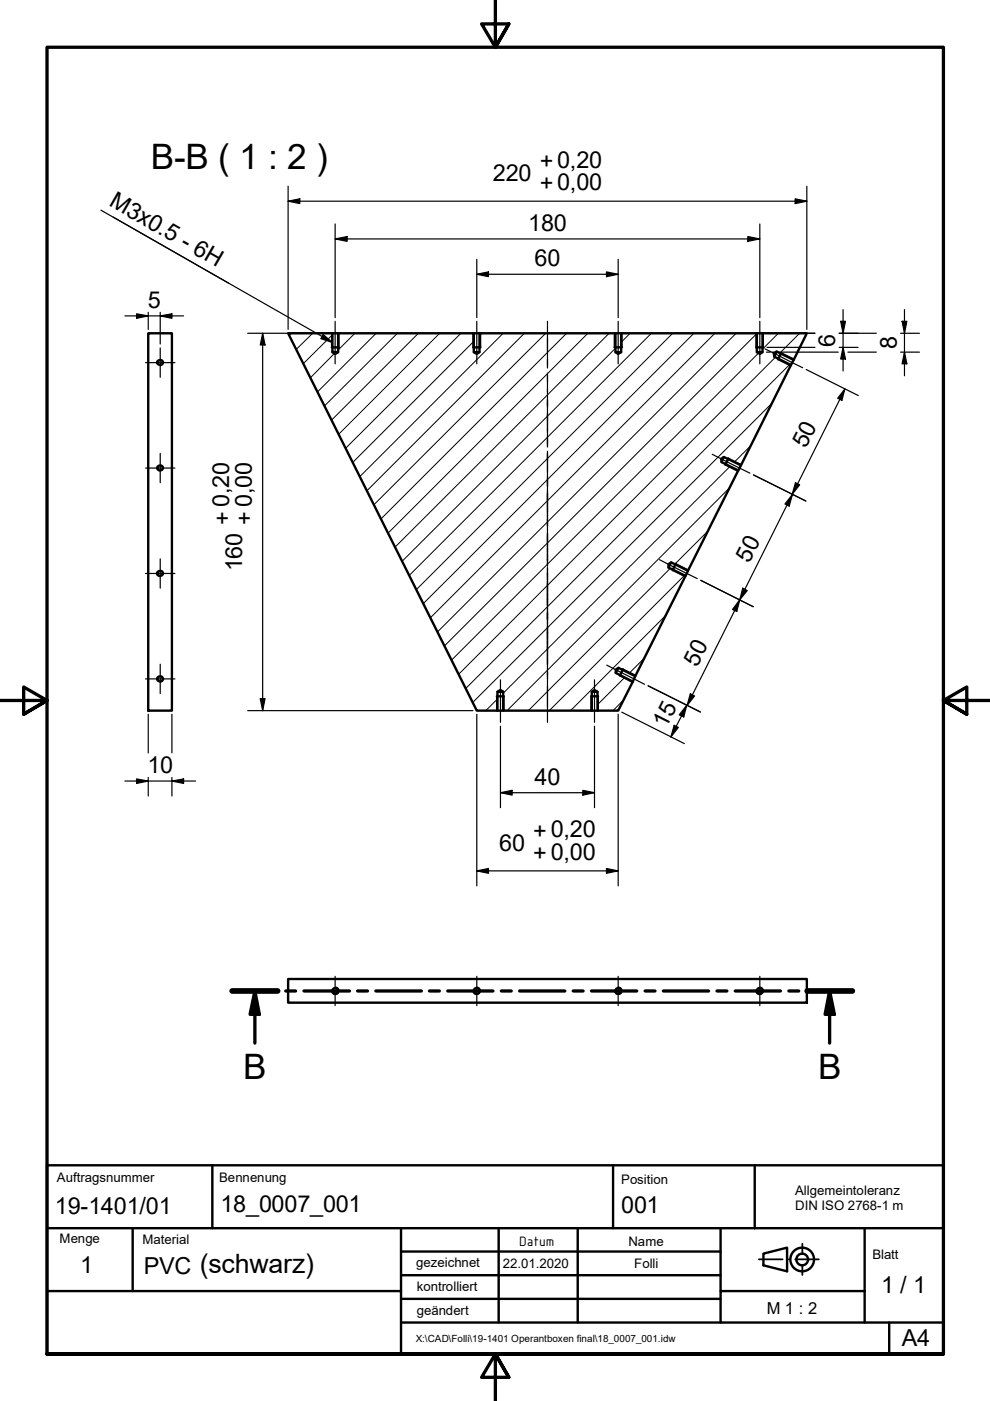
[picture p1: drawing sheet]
<svg xmlns="http://www.w3.org/2000/svg" width="210mm" height="297mm" viewBox="0 0 210 297" stroke-linecap="round" stroke-linejoin="round" font-family="sans-serif">
<!-- layer: Schraffur (ISO) -->
<g fill="none" stroke="#000" stroke-width=".21">
<path d="M61.8 70.7l-.5 .4M66.3 70.7l-3.5 3.4M70.5 71l-6.2 6.1M70.9 74.9l-5.1 5.2M75.2 70.7l-3.5 3.5M79.8 70.7l-12.5 12.4M84.3 70.7l-15.5 15.4M88.7 70.7l-18.4 18.4M93.2 70.7l-21.4 21.4M97.7 70.7l-24.4 24.3M100.5 72.4l-25.7 25.6M102.2 70.7l-.5 .5"/>
<path d="M106.7 70.7l-30.4 30.4M111.2 70.7l-33.4 33.4M115.7 70.7l-36.5 36.3M120.1 70.7l-39.3 39.3M124.7 70.7l-42.4 42.3M129.2 70.7l-45.4 45.3M130.5 73.8l-45.2 45.2M133.6 70.7l-1.9 1.9M138.1 70.7l-51.4 51.3M142.6 70.7l-54.3 54.3M147.1 70.7l-57.4 57.3M151.6 70.7l-60.4 60.3"/>
<path d="M156.1 70.7l-63.3 63.3M160.5 70.7l-66.3 66.3M160.8 74.9l-65 65M164.4 75.7l-67.2 67.3M165 70.7l-3.3 3.3M167.4 77.3l-68.7 68.7M169.5 70.7l-4.1 4.2M154.7 98.9l-48 48.1M159.1 94.5l-3.4 3.5M163.6 85.5l-63.4 63.5M150.2 112.5l-7.1 7.1M154.6 103.5l-47.1 47.2"/>
<path d="M136.7 139.4l-3.3 3.3M141.2 130.5l-20.2 20.2M142.1 120.5l-30.1 30.2M145.1 122l-28.6 28.7M105.5 148.2l-2.5 2.5M132.2 148.4l-2.2 2.3M132.5 143.6l-5.8 5.8"/>
</g>
<!-- layer: Sichtbar (ISO) -->
<g fill="none" stroke="#000" stroke-width=".51">
<path d="M31.4 70.7h5v80h-5zM61.1 70.7h9.4v4l.6 .3 .6-.3v-4h28.8v4l.6 .3 .6-.3v-4h28.8v4l.6 .3 .6-.3v-4h28.8v4l.6 .3 .6-.3v-4h9.4l-2.8 5.6-3.6-1.8-.6 .4v.7l3.6 1.8-10.6 21.3-3.6-1.8-.6 .4 .1 .7 3.5 1.7-10.6 21.3-3.6-1.8-.6 .4v.7l3.7 1.8-10.7 21.3-3.6-1.8-.5 .4v.7l3.6 1.8-3.1 6.2h-4.4v-4l-.7-.4-.5 .4v4h-18.8v-4l-.6-.4-.6 .4v4h-4.4zM70.4 73.6h1.4M70.5 74.7h1.2M70.5 70.7h1.2M100.3 73.6h1.6M100.5 74.7h1.2M100.5 70.7h1.2M130.3 73.6h1.5M130.5 74.7h1.2M130.5 70.7h1.2M160.3 73.6h1.5"/>
<path d="M160.5 74.7h1.2M160.5 70.7h1.2M164.7 74.5l-.6 1.1M165.6 74.9l-.6 1.3M168.3 76.3l-.6 1.1M153.5 96.9l-.5 1.1M154.4 97.2l-.6 1.3M157.1 98.7l-.6 1M142.3 119.2l-.6 1.1M143.3 119.6l-.7 1.3M145.9 121l-.5 1.1M105.3 147.6h1.5"/>
<path d="M105.5 150.7h1.2M105.5 146.7h1.2M125.3 147.6h1.5M125.5 150.7h1.2M125.5 146.7h1.2M131.1 141.6l-.5 1.1M132.1 141.9l-.7 1.3M134.7 143.4l-.5 1.1M61.1 207.6h110v5h-110z"/>
<circle cx="33.9" cy="76.9" r=".58"/>
<circle cx="33.9" cy="99.2" r=".58"/>
<circle cx="33.9" cy="121.6" r=".58"/>
<circle cx="33.9" cy="144" r=".6"/>
<circle cx="71.1" cy="210.1" r=".6"/>
<circle cx="101.1" cy="210.1" r=".6"/>
<circle cx="131.1" cy="210.1" r=".6"/>
<circle cx="161.1" cy="210.1" r=".6"/>
</g>
<!-- layer: Sichtbar schmal (ISO) -->
<g fill="none" stroke="#000" stroke-width=".38">
<path d="M70.4 70.7v2.9M71.8 70.7v2.9M100.3 70.7v2.9M101.9 70.7v2.9M130.3 70.7v2.9M131.8 70.7v2.9M160.3 70.7v2.9M161.8 70.7v2.9M165 76.2l2.6 1.3M165.6 74.9l2.7 1.3M153.8 98.5l2.7 1.4M154.4 97.2l2.7 1.3"/>
<path d="M143.3 119.6l2.6 1.3M142.6 120.9l2.7 1.3M105.3 147.6v3.1M106.8 147.6v3.1M125.3 147.6v3.1M126.8 147.6v3.1M131.4 143.2l2.7 1.4M132.1 141.9l2.6 1.3M71.2 209.4a.73 .73 0 0 1 .6 .8 .73 .73 0 0 1-.8 .6 .73 .73 0 0 1-.6-.9M101.2 209.4a.73 .73 0 0 1 .6 .8 .73 .73 0 0 1-.9 .6 .73 .73 0 0 1-.6-.9M131.2 209.4a.73 .73 0 0 1 .6 .8 .73 .73 0 0 1-.8 .6 .73 .73 0 0 1-.6-.9M161.2 209.4a.73 .73 0 0 1 .6 .8 .73 .73 0 0 1-.9 .6 .73 .73 0 0 1-.6-.9"/>
</g>
<!-- layer: Schnittlinie (ISO) -->
<g fill="none" stroke="#000" stroke-width=".7">
<path d="M49.2 210.1h9.7M54 210.1l1 5h-2zM54 210.1v11.1M60.6 210.1h2.1M64.5 210.1h9.6M75.8 210.1h2.1M79.7 210.1h9.6M91.1 210.1h2.1M94.9 210.1h9.6M106.3 210.1h2.1M110.2 210.1h9.6M121.5 210.1h2.1"/>
<path d="M125.4 210.1h9.6M136.8 210.1h2.1M140.7 210.1h9.5M152 210.1h2.1M155.9 210.1h9.6M167.3 210.1h2.1M171.1 210.1h9.6M175.9 210.1l1 5h-2zM175.9 210.1v11.1"/>
</g>
<path d="M49.2 210.1h9.7M171.1 210.1h9.6" fill="none" stroke="#000" stroke-width="1.2"/>
<g fill="#000">
<path d="M54 210.1l1 5h-2z" fill-rule="evenodd"/>
<path d="M175.9 210.1l1 5h-2z" fill-rule="evenodd"/>
</g>
<!-- layer: Rahmen (ISO) -->
<path d="M105 0v10l-2.9-4.9h5.8l-2.9 4.9 2.9-4.9M0 148.5h10l-5-2.8v5.7l5-2.9-5 2.9M210 148.5h-10l5-2.8v5.7l-5-2.9 5 2.9M10 287.1v-277.1h190v277.1h-190h190M107.9 292l-2.9-4.9 2.9 4.9h-5.8l2.9-4.9v9.9" fill="none" stroke="#000" stroke-width=".7"/>
<!-- layer: Titel (ISO) -->
<path d="M160.9 267h5M167.2 267h.2M168.6 267h5M170.1 263.7v2.2M170.1 268.1v2.2" fill="none" stroke="#000" stroke-width=".38"/>
<g fill="none" stroke="#000" stroke-width=".51">
<path d="M10 247.1h190v40h-190zM45 247.1v13.3M130 247.1v13.3h30M160 247.1v13.3M10 273.7h75v13.4M10 260.4h120M28.1 260.4v13.3M85 275.4h67.8M85 270.4h67.8M85 265.4h67.8M85 260.4v13.3M105.7 260.4v20"/>
<path d="M122.5 260.4v20M152.8 260.4v13.3M160 260.4h40M161.9 265.8l5-1.3v5l-5-1.2zM183.3 273.7v6.7h16.7M183.3 273.7h-30.5v6.7h30.5M183.3 260.4v13.3M85 280.4h67.8M188.5 280.4v6.7"/>
<circle cx="170.1" cy="267" r="2.51"/>
<circle cx="170.1" cy="267" r="1.24"/>
</g>
<!-- layer: Mittelpunktmarkierung (ISO) -->
<g fill="none" stroke="#000" stroke-width=".25">
<path d="M30.9 76.9h6.2M34 73.8v6.2M30.9 99.2h6.2M34 96.1v6.2M34 118.5v6.2M30.9 121.6h6.2M30.9 143.9h6.2M34 140.8v6.3M67.9 210.1h6.3M71.1 207v6.2M98 210.1h6.2M101.1 207v6.2"/>
<path d="M128 210.1h6.2M131.1 207v6.2M158 210.1h6.2M161.1 207v6.2"/>
</g>
<!-- layer: Mittellinie (ISO) -->
<g fill="none" stroke="#000" stroke-width=".25">
<path d="M71.1 68.1v9M101.1 68.1v9M116.1 68.1v9.9M116.1 79.1v15.7M131.1 68.1v9M161.1 68.1v9M162.2 74l8 4M116.1 95.7v24.4M151 96.3l8 4M139.8 118.7l8 4M116.1 120.3v32.8M106.1 144.1v9"/>
<path d="M126 144.1v9M128.7 141l8 4.1"/>
</g>
<g fill="none" stroke="#000" stroke-width=".25">
<path d="M61.1 39.5v30.3M171.1 39.5v30.3M61.1 42.7l2.5-.6v1.1zM61.1 42.7h110M71.1 50.7l2.5-.5v1zM71.1 50.7h90M71.1 47.5v19.9M101.1 58.2l2.5-.6v1.1zM101.1 55v12.4M101.1 58.2h30M128.6 57.6l2.5 .6-2.5 .5zM131.1 55v12.4"/>
<path d="M158.6 50.2l2.5 .5-2.5 .5zM161.1 47.5v19.9M168.6 42.1l2.5 .6-2.5 .5zM26.5 67h12.4M29 66.5l2.4 .5-2.4 .5zM31.4 66.2v3.6M34 67l2.4-.5v1zM34 66.2v6.7M52.5 70.7h18.4M55.7 70.7l.5 2.4h-1zM55.7 70.7v80M161.3 70.7h11.5"/>
<path d="M162.5 74.7h.8M162.6 73.6h10.2M163.8 74.7h13.9M170.9 78.3l11.1 5.6M177.9 70.7h7.9M177.9 73.6h4M178.2 68.1h1.1l-.5 2.6zM178.8 73.6l.5 2.5h-1.1zM178.8 65.6v13.1M179.8 74.7h6M190.9 70.7h4M190.9 74.7h4"/>
<path d="M191.3 68.1h1l-.5 2.6zM191.8 74.7l.5 2.4h-1zM191.8 65.6v14.1M179.1 82.5l-.6 2.4-.9-.5zM179.1 82.5l-11.1 22.3M168 104.8l-.7 2.5-.9-.4zM168 104.8l-22.3 44.8M168.7 102.3l.8 .5-1.5 2zM170.8 106.2l-11-5.5 11.1 5.5M148.6 123l11.1 5.6M156.8 127.2l-.6 2.5-.9-.5zM157.5 124.7l.9 .5-1.6 2z"/>
<path d="M31.4 151.4v8.2M36.4 151.4v8.2M52.5 150.7h47.8M55.2 148.1h1l-.5 2.6zM101.1 151.4v36.4M106.1 154v17.2M126 154v17.2M131.1 151.4v36.4M131.8 151l13.3 6.7M137.4 145.4l11.1 5.6M142.9 153.8l.9 .4-1.6 2.1zM145.6 149.5l-.6 2.5-1-.4z"/>
<path d="M145.6 149.5l-3.4 6.8M146.4 147.1l.9 .5-1.6 2zM26.5 165.6h15M29 165.1l2.4 .5-2.4 .5zM31.4 164.8v4M36.4 165.6l2.5-.5v1zM36.4 164.8v4M106.1 168.1l2.5-.5v1zM106.1 168.1h19.9M123.6 167.6l2.4 .5-2.4 .5zM101.1 184.6l2.5-.5v1.1zM101.1 184.6h30"/>
<path d="M128.6 184.1l2.5 .5-2.5 .6z"/>
</g>
<g fill="#000">
<path d="M61.1 42.7l2.5-.6v1.1z" fill-rule="evenodd"/>
<path d="M71.1 50.7l2.5-.5v1z" fill-rule="evenodd"/>
<path d="M101.1 58.2l2.5-.6v1.1z" fill-rule="evenodd"/>
<path d="M128.6 57.6l2.5 .6-2.5 .5z" fill-rule="evenodd"/>
<path d="M158.6 50.2l2.5 .5-2.5 .5z" fill-rule="evenodd"/>
<path d="M168.6 42.1l2.5 .6-2.5 .5z" fill-rule="evenodd"/>
<path d="M29 66.5l2.4 .5-2.4 .5z" fill-rule="evenodd"/>
<path d="M34 67l2.4-.5v1z" fill-rule="evenodd"/>
<path d="M55.7 70.7l.5 2.4h-1z" fill-rule="evenodd"/>
<path d="M178.2 68.1h1.1l-.5 2.6z" fill-rule="evenodd"/>
<path d="M178.8 73.6l.5 2.5h-1.1z" fill-rule="evenodd"/>
<path d="M191.3 68.1h1l-.5 2.6z" fill-rule="evenodd"/>
<path d="M191.8 74.7l.5 2.4h-1z" fill-rule="evenodd"/>
<path d="M179.1 82.5l-.6 2.4-.9-.5z" fill-rule="evenodd"/>
<path d="M168 104.8l-.7 2.5-.9-.4z" fill-rule="evenodd"/>
<path d="M168.7 102.3l.8 .5-1.5 2z" fill-rule="evenodd"/>
<path d="M156.8 127.2l-.6 2.5-.9-.5z" fill-rule="evenodd"/>
<path d="M157.5 124.7l.9 .5-1.6 2z" fill-rule="evenodd"/>
<path d="M55.2 148.1h1l-.5 2.6z" fill-rule="evenodd"/>
<path d="M142.9 153.8l.9 .4-1.6 2.1z" fill-rule="evenodd"/>
<path d="M145.6 149.5l-.6 2.5-1-.4z" fill-rule="evenodd"/>
<path d="M146.4 147.1l.9 .5-1.6 2z" fill-rule="evenodd"/>
<path d="M29 165.1l2.4 .5-2.4 .5z" fill-rule="evenodd"/>
<path d="M36.4 165.6l2.5-.5v1z" fill-rule="evenodd"/>
<path d="M106.1 168.1l2.5-.5v1z" fill-rule="evenodd"/>
<path d="M123.6 167.6l2.4 .5-2.4 .5z" fill-rule="evenodd"/>
<path d="M101.1 184.6l2.5-.5v1.1z" fill-rule="evenodd"/>
<path d="M128.6 184.1l2.5 .5-2.5 .6z" fill-rule="evenodd"/>
</g>
<!-- layer: Symbol (ISO) -->
<path d="M21.4 44.6l27.1 15.5M24 46l46.5 26.6M68.5 70.9l2 1.7-2.4-.8z" fill="none" stroke="#000" stroke-width=".25"/>
<path d="M68.5 70.9l2 1.7-2.4-.8z" fill-rule="evenodd" fill="#000"/>
<g font-size="7.4">
<text x="32" y="35.7">B-B ( 1 : 2 )</text>
<text x="51.6" y="228.8">B</text>
<text x="173.5" y="228.8">B</text>
</g>
<text font-size="5.7" x="42.4" y="269.9">(schwarz)</text>
<g font-size="5">
<text x="114.4" y="35.9">+0,20</text>
<text x="104.5" y="38.3">220</text>
<text x="114.4" y="40.5">+0,00</text>
<text x="22.9" y="43.5" transform="rotate(30 22.9 43.5)">M3x0.5 - 6H</text>
<text x="112" y="49">180</text>
<text x="113.3" y="56.5">60</text>
<text x="31.4" y="65.3">5</text>
<text x="177.1" y="73.5" transform="rotate(-90 177.1 73.5)">6</text>
<text x="190.1" y="74" transform="rotate(-90 190.1 74)">8</text>
<text x="170.9" y="95.3" transform="rotate(-63 170.9 95.3)">50</text>
<text x="48.9" y="111.2" transform="rotate(-90 48.9 111.2)">+ 0,20</text>
<text x="53.5" y="111.2" transform="rotate(-90 53.5 111.2)">+ 0,00</text>
<text x="158.8" y="119.5" transform="rotate(-63 158.8 119.5)">50</text>
<text x="51.4" y="121.1" transform="rotate(-90 51.4 121.1)">160</text>
<text x="147.8" y="141.6" transform="rotate(-63 147.8 141.6)">50</text>
<text x="141.2" y="154.5" transform="rotate(-63 141.2 154.5)">15</text>
<text x="31.2" y="163.9">10</text>
<text x="113.3" y="166.4">40</text>
<text x="113" y="177.8">+ 0,20</text>
<text x="105.9" y="180.3">60</text>
<text x="113" y="182.5">+ 0,00</text>
<text x="11.6" y="257.4">19-1401/01</text>
<text x="46.7" y="257">18_0007_001</text>
<text x="131.7" y="257.2">001</text>
<text x="17" y="269.9">1</text>
<text x="30.5" y="270.1">PVC</text>
<text x="186.8" y="274.2">1 / 1</text>
<text x="191.2" y="285.4">A4</text>
</g>
<text font-size="3.5" x="162.6" y="278.5">M 1 : 2</text>
<text font-size="3.1" x="110" y="264.1">Datum</text>
<g font-size="2.8">
<text x="12.1" y="250.7">Auftragsnummer</text>
<text x="46.5" y="250.6">Bennenung</text>
<text x="131.7" y="250.9">Position</text>
<text x="168.6" y="253.4">Allgemeintoleranz</text>
<text x="168.6" y="256.6">DIN ISO 2768-1 m</text>
<text x="12.6" y="263.6">Menge</text>
<text x="30.2" y="263.8">Material</text>
<text x="88.3" y="268.7">gezeichnet</text>
<text x="106.6" y="268.8">22.01.2020</text>
<text x="133.3" y="264.1">Name</text>
<text x="134.5" y="268.8">Folli</text>
<text x="185" y="266.9">Blatt</text>
<text x="88.4" y="273.7">kontrolliert</text>
<text x="88.4" y="278.8">geändert</text>
</g>
<text font-size="2.1" x="88.1" y="284.5">X:\CAD\Folli\19-1401 Operantboxen final\18_0007_001.idw</text>
</svg>
